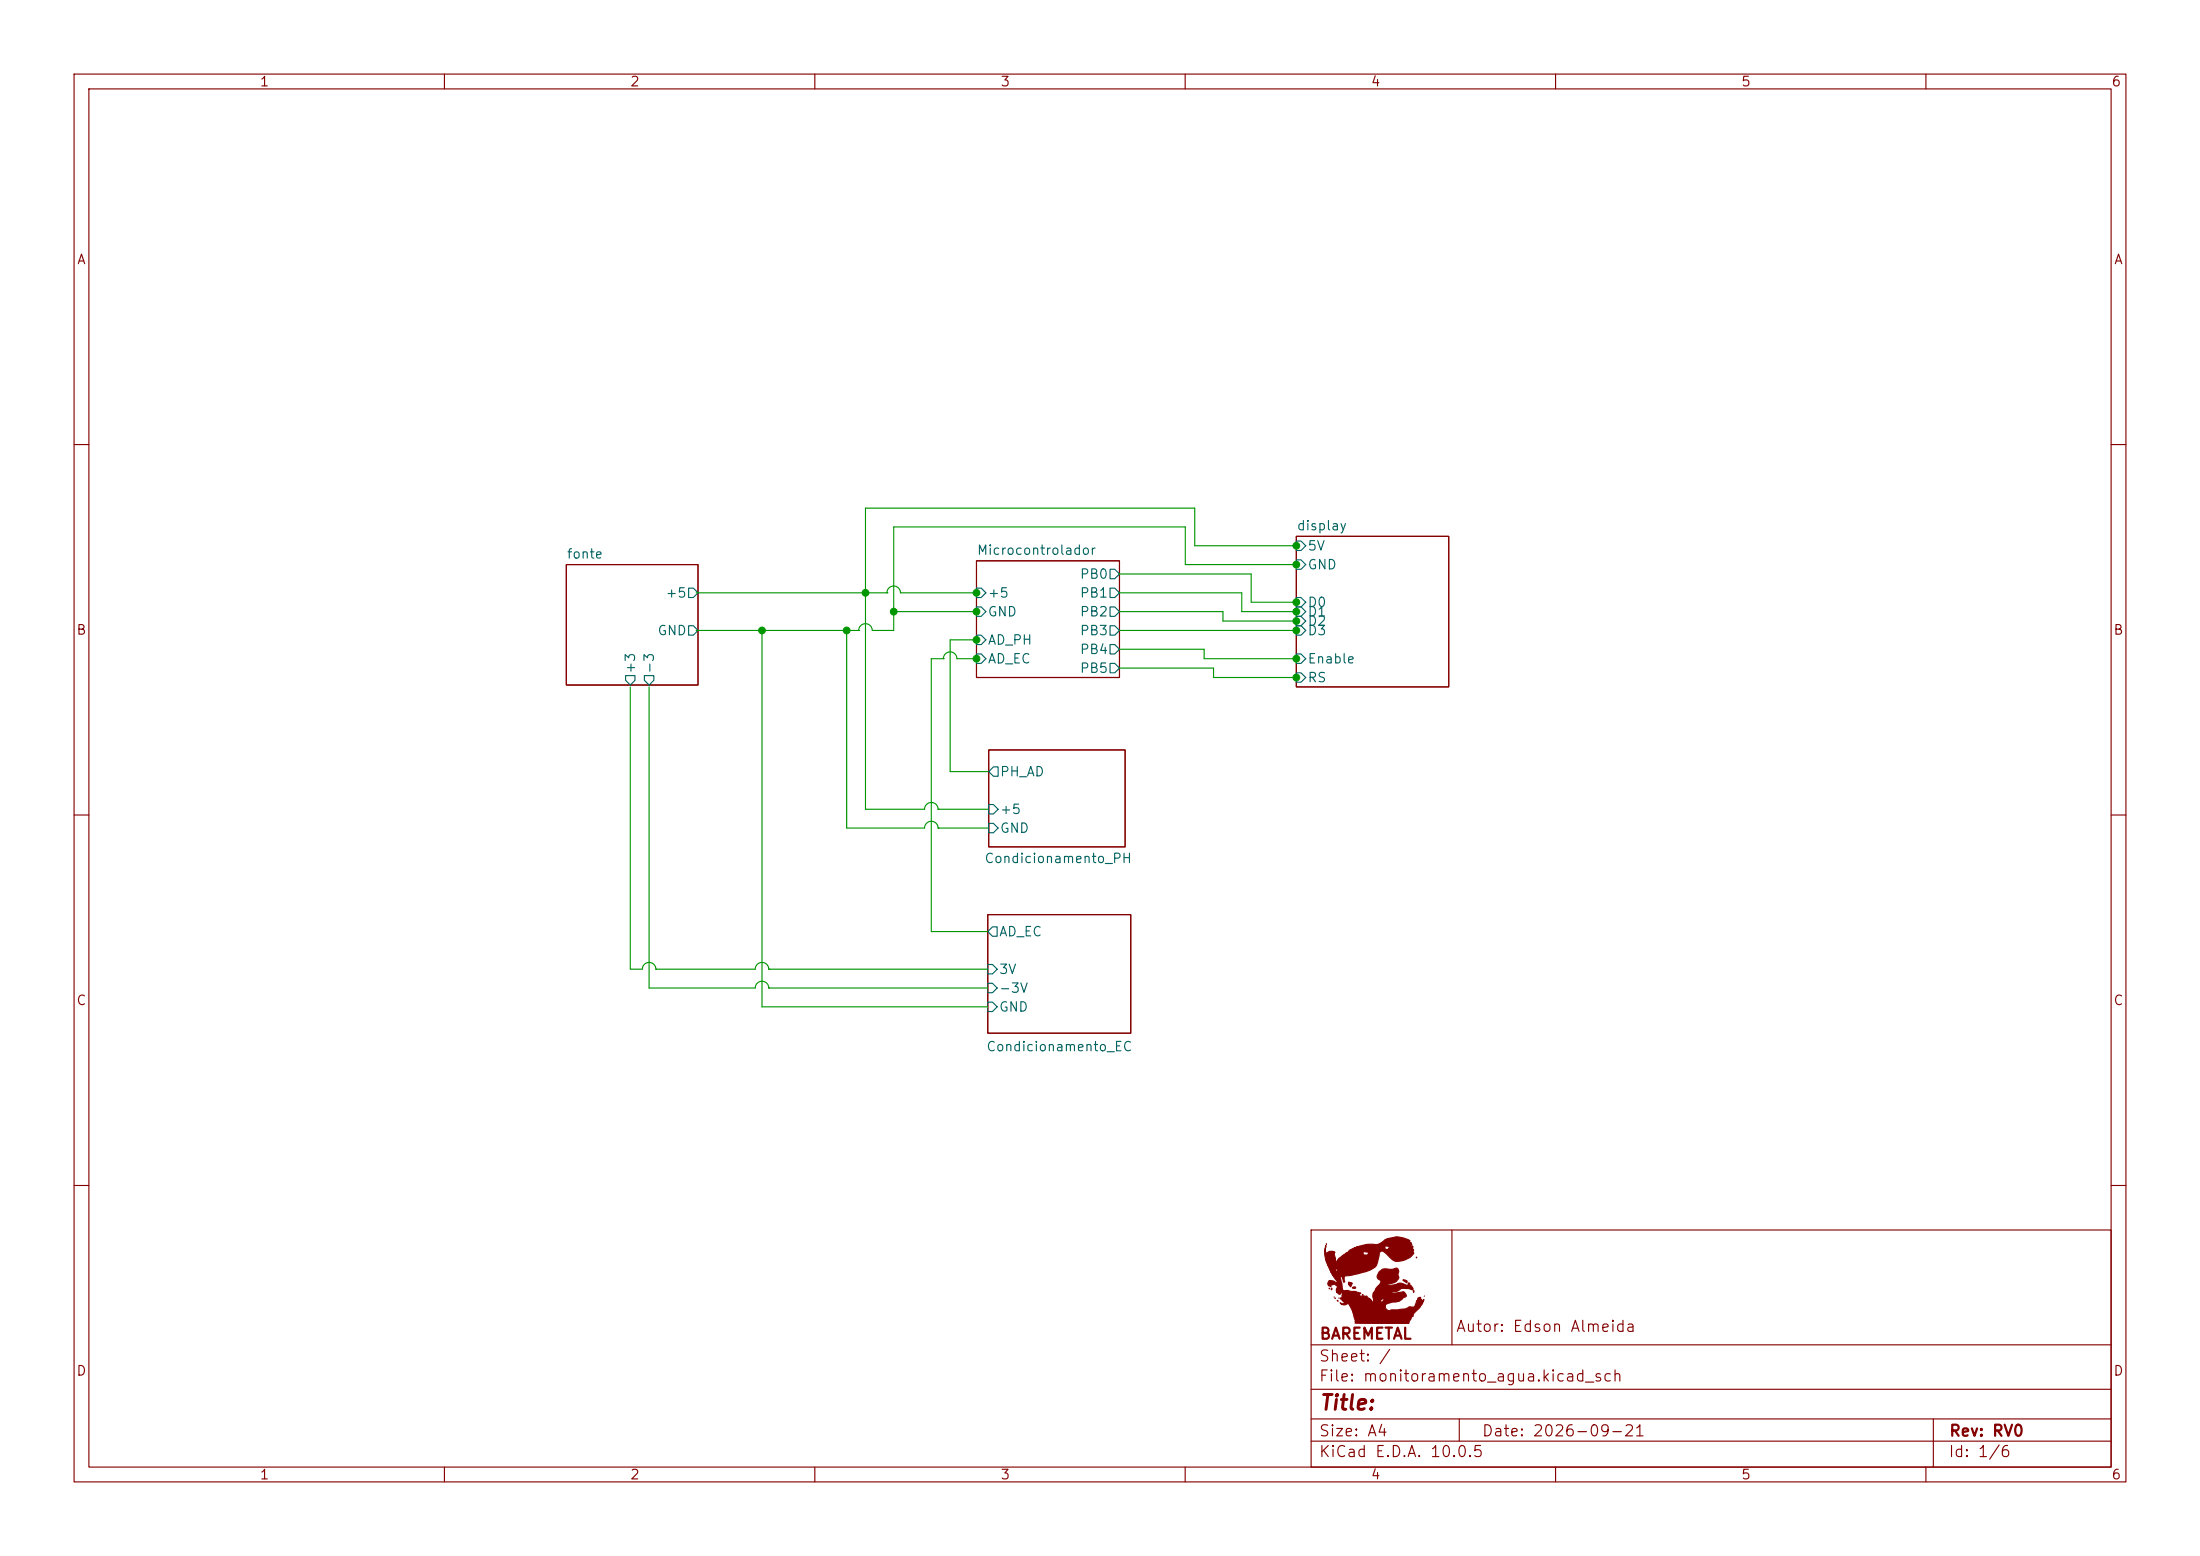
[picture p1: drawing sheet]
<svg xmlns="http://www.w3.org/2000/svg" width="297mm" height="210mm" viewBox="0 0 297 210" stroke-linecap="round" stroke-linejoin="round" font-family="sans-serif">
<g fill="none" stroke="#840000" stroke-width=".15">
<path d="M10 10h277v190h-277zM12 12h273v186h-273zM60 10v2M110 10v2M160 10v2M210 10v2M260 10v2M10 60h2M76.5 76.2h17.7v16.3h-17.7zM131.8 75.7h19.3v15.7h-19.3zM175 72.4h20.6v20.3h-20.6zM285 60h2"/>
<path d="M10 110h2M133.5 101.2h18.4v13.1h-18.4zM285 110h2M133.3 123.4h19.4v16h-19.4zM10 160h2M177 166h108v32h-108zM196 166v15.5M285 160h2M60 198v2M110 198v2M160 198v2M177 194.5h108"/>
<path d="M177 191.5h108M177 187.5h108M177 181.5h108M197 191.5v3M210 198v2M260 198v2M261 191.5v6.5"/>
</g>
<g fill="#840000" stroke="#840000" stroke-width=".15">
<path d="M178.9 168.4l.1 .7v.2l.1 .1a.65 .65 0 0 1 1.1-.3l-.1 .1 .2 1.2a2.72 2.72 0 0 1 1.4-1.2h2.3v.1a.46 .46 0 0 0 .7-.1h.2h-.2l.2-.1a.26 .26 0 0 0-.4-.1l-.4-.1-.1 .3h-2.3l.6-.5 .6-.3h3.3h-3.3l.3-.1h3.7l.1 .1a.29 .29 0 0 0 .2 .2 .29 .29 0 0 0 .3-.2h.1l.1 .2 .2-.1a.65 .65 0 0 0-.9-.3l-.1 .1h-3.7l.4-.1a6.5 6.5 0 0 1 2.4-.3l.5-.2a3.3 3.3 0 0 1 2.6-.7l1.2 .5-.2-.1 .2 .4 .2-.1v.5l.3 .1-.1 .2a.39 .39 0 0 1 .1 .5 .59 .59 0 0 1-.4 .7l-.7 .3a1.63 1.63 0 0 1-1.8 0l-1-1a.45 .45 0 0 0-.6 0 .45 .45 0 0 0-.1 .5l-.2 .5a1.79 1.79 0 0 1-1.4 1.6l-2.6 .6a.37 .37 0 0 0-.5 0 .37 .37 0 0 0 0 .5v.3h-.1l-.1-.4a.24 .24 0 0 1 0-.4 .28 .28 0 0 0-.4 .2 .28 .28 0 0 0 .1 .3l.2 1.3a.31 .31 0 0 0 .2 .2 .31 .31 0 0 0 .4 0l.4 .1a2.08 2.08 0 0 1 1.2 .2h.3l-.3 .3h.1a.21 .21 0 0 0 .4 .1l.5 .1a.21 .21 0 0 1 .2 0 .21 .21 0 0 1 .1 .2l.3 .1 .3 .4 .1-.1h1v.1a.32 .32 0 0 0 .3-.1 .32 .32 0 0 0 .1-.4h-.2l-.2 .4h-1l-.1-.5a1.07 1.07 0 0 1 .4-1l.4-.5h1.1h-1.1l.1-.2a.42 .42 0 0 0 .2-.4 .42 .42 0 0 0-.3-.4 .81 .81 0 0 1 .3-1.1 .83 .83 0 0 1 .9-.2h.6l.4-.1a.41 .41 0 0 1 .5 .2 .41 .41 0 0 1-.1 .5l.1 .5a1.23 1.23 0 0 1-1.2 .9l-.4 .2 1.2-.1a1.51 1.51 0 0 1 1.6 .1h.1v-.3a.21 .21 0 0 1 .2 .1 .21 .21 0 0 1 0 .2l.3 .1 .2 .4a.23 .23 0 0 1-.4 0l-.3-.1a1.42 1.42 0 0 0-1.5 .4 1.25 1.25 0 0 0-.9 .2l1.2-.1a.68 .68 0 0 1 .8 .2l.1 .4-.3 .1a2.31 2.31 0 0 1-1.8 .7l-.2 .1a.52 .52 0 0 0-.5 .7 .52 .52 0 0 0 .9 .2h.8l1.2-.2h.2a.31 .31 0 0 1 .5-.2h.1l.3 .2v-.1l-.1-.1 .1-.1h.7h-.7l.3-.8h.2h-.2l.1-.3h.2l.1-.1 .1 .4 .1-.1a.27 .27 0 0 1-.1 .4v.2l.4-.6-.1 .3a4.1 4.1 0 0 1-1.3 1.6l-.1 .4-.1-.1-.4 1h-7.3l.1-.1-.1-.2h.2h-.2l.1-.1-.1-.2-.4-1.2-.4-.7-.2-.2a.63 .63 0 0 1-1-.1l.3 .2 .4-.1h-.1v-.2l-.2-.1 .2-.1h-.3v-.1l-.3-.2 .3-.1v-.2h.2l-.2-.1v-.3h-.2a.25 .25 0 0 1-.2 .2 .25 .25 0 0 1-.3-.2v-.1h.4h-.4l-.1-.4a.39 .39 0 0 0-.2-.6v-.1l-.3 .1-.2-.1v.4a.42 .42 0 0 1-.4-.5 .42 .42 0 0 1 .5-.3l.5 .2h.3l-.7-1.1h.2l.1 .2-.1-.1-.2-.1-.2-.3h.5l.1 .3v-.2h.2l-.2-.1a.44 .44 0 0 0 .1-.7l-.2 .7h-.5l-.5-1h1.2h-1.2v-.2a3.6 3.6 0 0 1-.3-2.1z"/>
<path d="M180.5 175.5l.1 .1z"/>
<path d="M180.2 175.2l.1 .1z"/>
<path d="M183.9 174.7l.1 .1z"/>
<path d="M190.8 174.2v.2z"/>
<path d="M179.7 173.9l.1 .2z"/>
<path d="M179.5 173.8v.2z"/>
<path d="M182.6 173.8l.2-.1 .2 .1a.22 .22 0 0 1-.2 .1 .22 .22 0 0 1-.2-.1z"/>
<path d="M182.1 173.1h.3a.23 .23 0 0 1 .1 .2 .23 .23 0 0 1-.1 .2l-.1 .1a.48 .48 0 0 1-.2-.5z"/>
<path d="M189.4 172.7h.1a.27 .27 0 0 1 .4 .3v.1z"/>
<path d="M191.2 169.7v.1z"/>
<path d="M179 168.1v.2z"/>
<path d="M179.1 167.9v.1z"/>
</g>
<g fill="none" stroke="#006464" stroke-width=".15">
<path d="M93 79.4h.6l.6 .6-.6 .6h-.6zM131.8 79.4h.7l.6 .6-.6 .6h-.7zM149.9 76.8h.6l.6 .7-.6 .6h-.6zM149.9 79.4h.6l.6 .6-.6 .6h-.6zM175 73h.6l.7 .7-.7 .6h-.6zM175 75.6h.6l.7 .6-.7 .6h-.6zM84.5 91.2h1.2v.6l-.6 .7-.6-.7zM87 91.2h1.3v.6l-.7 .7-.6-.7zM93 84.5h.6l.6 .6-.6 .6h-.6zM131.8 88.3h.7l.6 .6-.6 .6h-.7zM131.8 85.7h.7l.6 .7-.6 .6h-.7zM131.8 81.9h.7l.6 .7-.6 .6h-.7z"/>
<path d="M149.9 81.9h.6l.6 .7-.6 .6h-.6zM149.9 84.5h.6l.6 .6-.6 .6h-.6zM149.9 87h.6l.6 .6-.6 .7h-.6zM149.9 89.5h.6l.6 .7-.6 .6h-.6zM175 80.6h.6l.7 .7-.7 .6h-.6zM175 81.9h.6l.7 .7-.7 .6h-.6zM175 83.2h.6l.7 .6-.7 .7h-.6zM175 84.5h.6l.7 .6-.7 .6h-.6zM175 88.3h.6l.7 .6-.7 .6h-.6zM175 90.8h.6l.7 .6-.7 .7h-.6zM133.5 108.6h.6l.6 .6-.6 .7h-.6zM133.5 111.1h.6l.6 .7-.6 .6h-.6z"/>
<path d="M134.1 103.5h.6v1.3h-.6l-.6-.7zM133.3 132.7h.7l.6 .7-.6 .6h-.7zM133.3 130.2h.7l.6 .6-.6 .6h-.7zM133.3 135.3h.7l.6 .6-.6 .6h-.7zM134 125.1h.6v1.3h-.6l-.7-.7z"/>
</g>
<g fill="none" stroke="#009600" stroke-width=".15">
<path d="M151.1 77.5h17.8v3.8h6.4M175.3 73.7h-14v-5.1h-44.5v40.6h8a.91 .91 0 0 1 .9-.9 .91 .91 0 0 1 .9 .9M175.3 76.2h-15.3v-5.1h-39.4v14h-2.8a.91 .91 0 0 0-1-.9 .91 .91 0 0 0-.9 .9M85.1 92.7v38.1h1.6a.91 .91 0 0 1 .9-.9 .91 .91 0 0 1 .9 .9M87.6 92.7v40.7h14.4a.91 .91 0 0 1 .9-1 .91 .91 0 0 1 .9 1M94 85.1h21.9M94 80h25.7M102.9 85.1v50.8h30.4M114.3 85.1v26.7h10.5a.91 .91 0 0 1 .9-1 .91 .91 0 0 1 .9 1M115.9 85.1h.1M119.7 80h.1M119.7 80a.91 .91 0 0 1 .9-.9 .91 .91 0 0 1 1 .9h10.5"/>
<path d="M120.6 82.6h11.5M127.4 88.9h.1M127.4 88.9a.91 .91 0 0 1 .9-.9 .91 .91 0 0 1 .9 .9h2.9M127.4 88.9h-1.7v36.8h7.6M132.1 86.4h-3.8v17.7h5M151.1 82.6h14v1.2h10.2M151.1 80h16.5v2.6h7.7M151.1 90.2h12.7v1.2h11.5M151.1 87.6h11.5v1.3h12.7M151.1 85.1h24.2M126.6 109.2h.1M126.6 111.8h.1"/>
<path d="M126.6 109.2h6.7M126.6 111.8h6.7M88.5 130.8h13.5a.91 .91 0 0 1 .9-.9 .91 .91 0 0 1 .9 .9M88.5 130.8h.1M103.8 133.4h.1M103.8 130.8h.1M103.8 133.4h29.5M103.8 130.8h29.5"/>
</g>
<g fill="#009600" stroke="#009600" stroke-width=".14">
<circle cx="131.8" cy="88.9" r=".46"/>
<circle cx="102.9" cy="85.1" r=".46"/>
<circle cx="114.3" cy="85.1" r=".46"/>
<circle cx="131.8" cy="80" r=".46"/>
<circle cx="131.8" cy="82.6" r=".46"/>
<circle cx="116.8" cy="80" r=".46"/>
<circle cx="120.6" cy="82.6" r=".46"/>
<circle cx="131.8" cy="86.4" r=".46"/>
<circle cx="175" cy="83.8" r=".46"/>
<circle cx="175" cy="85.1" r=".46"/>
<circle cx="175" cy="91.4" r=".46"/>
<circle cx="175" cy="88.9" r=".46"/>
<circle cx="175" cy="73.7" r=".46"/>
<circle cx="175" cy="76.2" r=".46"/>
<circle cx="175" cy="82.6" r=".46"/>
<circle cx="175" cy="81.3" r=".46"/>
</g>
<text font-size="2" fill="#840000" x="178" y="190.8">Title:</text>
<g font-size="1.5" fill="#840000">
<text x="178" y="184.1">Sheet: /</text>
<text x="178" y="181.1">BAREMETAL</text>
<text x="196.5" y="180.1">Autor: Edson Almeida</text>
<text x="178" y="186.8">File: monitoramento_agua.kicad_sch</text>
<text x="178" y="197">KiCad E.D.A. 10.0.5</text>
<text x="178" y="194.2">Size: A4</text>
<text x="200" y="194.2">Date: 2026-09-21</text>
<text x="263" y="197">Id: 1/6</text>
<text x="263" y="194.2">Rev: RV0</text>
</g>
<g font-size="1.3" fill="#840000">
<text x="35" y="12">1</text>
<text x="85" y="12">2</text>
<text x="135" y="12">3</text>
<text x="185" y="12">4</text>
<text x="235" y="12">5</text>
<text x="285" y="12">6</text>
<text x="10.3" y="36">A</text>
<text x="285.3" y="36">A</text>
<text x="10.2" y="86">B</text>
<text x="285.2" y="86">B</text>
<text x="10.2" y="136">C</text>
<text x="285.2" y="136">C</text>
<text x="10.2" y="186">D</text>
<text x="285.2" y="186">D</text>
<text x="35" y="200">1</text>
<text x="85" y="200">2</text>
<text x="135" y="200">3</text>
<text x="185" y="200">4</text>
<text x="235" y="200">5</text>
<text x="285" y="200">6</text>
</g>
<g font-size="1.3" fill="#006464">
<text x="175" y="71.9">display</text>
<text x="76.4" y="75.7">fonte</text>
<text x="131.8" y="75.2">Microcontrolador</text>
<text x="176.4" y="74.6">5V</text>
<text x="176.4" y="77.2">GND</text>
<text x="89.8" y="81">+5</text>
<text x="133.3" y="81">+5</text>
<text x="133.3" y="83.5">GND</text>
<text x="145.7" y="78.4">PB0</text>
<text x="145.7" y="81">PB1</text>
<text x="145.7" y="83.5">PB2</text>
<text x="176.4" y="82.2">D0</text>
<text x="176.4" y="83.5">D1</text>
<text x="88.7" y="86.1">GND</text>
<text x="133.3" y="89.9">AD_EC</text>
<text x="133.3" y="87.3">AD_PH</text>
<text x="145.7" y="86.1">PB3</text>
<text x="145.7" y="88.6">PB4</text>
<text x="176.4" y="84.8">D2</text>
<text x="176.4" y="86.1">D3</text>
<text x="176.4" y="89.9">Enable</text>
<text x="86.1" y="91" transform="rotate(-90 86.1 91)">+3</text>
<text x="88.6" y="91" transform="rotate(-90 88.6 91)">-3</text>
<text x="145.7" y="91.1">PB5</text>
<text x="176.4" y="92.4">RS</text>
<text x="134.9" y="105.1">PH_AD</text>
<text x="134.9" y="110.2">+5</text>
<text x="134.9" y="112.7">GND</text>
<text x="132.8" y="116.8">Condicionamento_PH</text>
<text x="134.8" y="131.8">3V</text>
<text x="134.8" y="126.7">AD_EC</text>
<text x="134.8" y="134.3">-3V</text>
<text x="134.8" y="136.9">GND</text>
<text x="133.1" y="142.2">Condicionamento_EC</text>
</g>
</svg>
